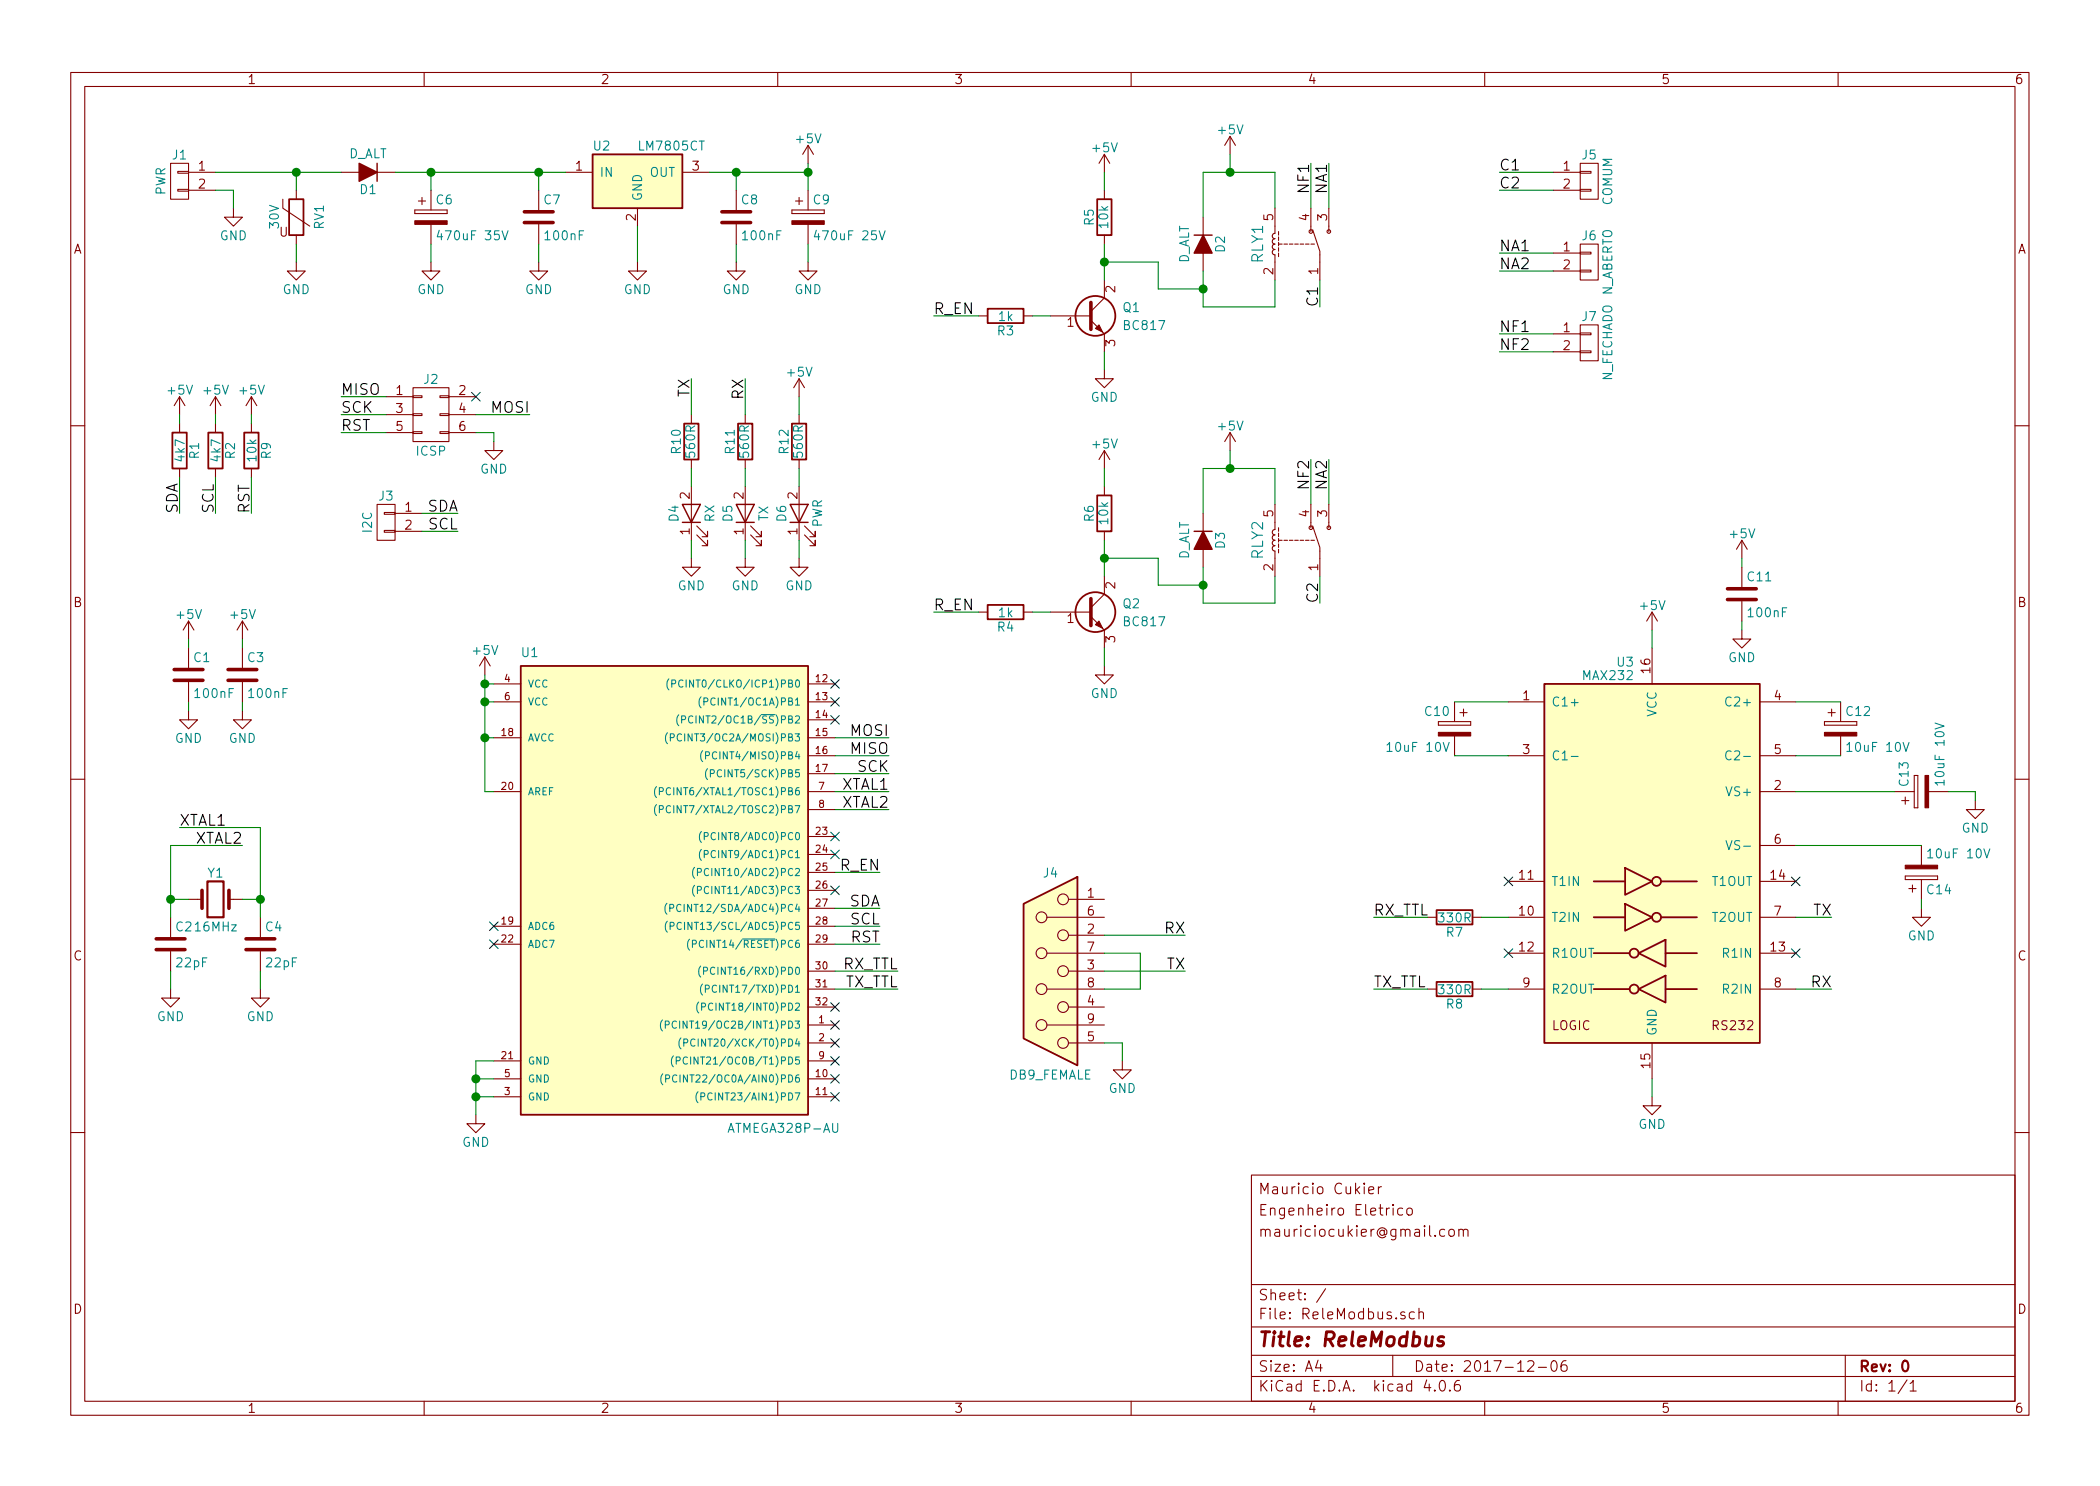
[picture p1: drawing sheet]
EESchema Schematic File Version 2
LIBS:ReleModbus-rescue
LIBS:power
LIBS:device
LIBS:transistors
LIBS:conn
LIBS:linear
LIBS:regul
LIBS:74xx
LIBS:cmos4000
LIBS:adc-dac
LIBS:memory
LIBS:xilinx
LIBS:microcontrollers
LIBS:dsp
LIBS:microchip
LIBS:analog_switches
LIBS:motorola
LIBS:texas
LIBS:intel
LIBS:audio
LIBS:interface
LIBS:digital-audio
LIBS:philips
LIBS:display
LIBS:cypress
LIBS:siliconi
LIBS:opto
LIBS:atmel
LIBS:contrib
LIBS:valves
LIBS:w_relay
LIBS:ReleModbus-cache
EELAYER 25 0
EELAYER END
$Descr A4 11693 8268
encoding utf-8
Sheet 1 1
Title "ReleModbus"
Date "2017-12-06"
Rev "0"
Comp ""
Comment1 ""
Comment2 "mauriciocukier@gmail.com"
Comment3 "Engenheiro Eletrico"
Comment4 "Mauricio Cukier"
$EndDescr
$Comp
L D_ALT-RESCUE-ReleModbus D1
U 1 1
P 2050 950
F 0 "D1" H 2050 1050 50  0000 C CNN
F 1 "D_ALT" H 2050 850 50  0000 C CNN
F 2 "w_smd_diode:do219ab" H 2050 950 50  0001 C CNN
F 3 "" H 2050 950 50  0001 C CNN
	1    2050 950 
	-1   0    0    1   
$EndComp
$Comp
L CONN_01X02 J1
U 1 1
P 1000 1000
F 0 "J1" H 1000 1150 50  0000 C CNN
F 1 "PWR" V 1100 1000 50  0000 C CNN
F 2 "w_conn_mkds:mkds_1,5-2" H 1000 1000 50  0001 C CNN
F 3 "" H 1000 1000 50  0001 C CNN
	1    1000 1000
	-1   0    0    -1  
$EndComp
$Comp
L GND #PWR01
U 1 1
P 1300 1150
F 0 "#PWR01" H 1300 900 50  0001 C CNN
F 1 "GND" H 1300 1000 50  0000 C CNN
F 2 "" H 1300 1150 50  0001 C CNN
F 3 "" H 1300 1150 50  0001 C CNN
	1    1300 1150
	1    0    0    -1  
$EndComp
$Comp
L Varistor RV1
U 1 1
P 1650 1200
F 0 "RV1" V 1775 1200 50  0000 C CNN
F 1 "30V" V 1525 1200 50  0000 C CNN
F 2 "bourns:BOURNS-MOV-14DxxxK_THRU-VARISTOR" V 1580 1200 50  0001 C CNN
F 3 "" H 1650 1200 50  0001 C CNN
	1    1650 1200
	1    0    0    -1  
$EndComp
$Comp
L GND #PWR02
U 1 1
P 1650 1450
F 0 "#PWR02" H 1650 1200 50  0001 C CNN
F 1 "GND" H 1650 1300 50  0000 C CNN
F 2 "" H 1650 1450 50  0001 C CNN
F 3 "" H 1650 1450 50  0001 C CNN
	1    1650 1450
	1    0    0    -1  
$EndComp
$Comp
L CP C6
U 1 1
P 2400 1200
F 0 "C6" H 2425 1300 50  0000 L CNN
F 1 "470uF 35V" H 2425 1100 50  0000 L CNN
F 2 "w_capacitors:CP_8x7mm" H 2438 1050 50  0001 C CNN
F 3 "" H 2400 1200 50  0001 C CNN
	1    2400 1200
	1    0    0    -1  
$EndComp
$Comp
L GND #PWR03
U 1 1
P 2400 1450
F 0 "#PWR03" H 2400 1200 50  0001 C CNN
F 1 "GND" H 2400 1300 50  0000 C CNN
F 2 "" H 2400 1450 50  0001 C CNN
F 3 "" H 2400 1450 50  0001 C CNN
	1    2400 1450
	1    0    0    -1  
$EndComp
$Comp
L LM7805CT U2
U 1 1
P 3550 1000
F 0 "U2" H 3350 1200 50  0000 C CNN
F 1 "LM7805CT" H 3550 1200 50  0000 L CNN
F 2 "w_to:to220-horiz_5770" H 3550 1100 50  0001 C CIN
F 3 "" H 3550 1000 50  0001 C CNN
	1    3550 1000
	1    0    0    -1  
$EndComp
$Comp
L GND #PWR04
U 1 1
P 3550 1450
F 0 "#PWR04" H 3550 1200 50  0001 C CNN
F 1 "GND" H 3550 1300 50  0000 C CNN
F 2 "" H 3550 1450 50  0001 C CNN
F 3 "" H 3550 1450 50  0001 C CNN
	1    3550 1450
	1    0    0    -1  
$EndComp
$Comp
L C C7
U 1 1
P 3000 1200
F 0 "C7" H 3025 1300 50  0000 L CNN
F 1 "100nF" H 3025 1100 50  0000 L CNN
F 2 "w_smd_cap:c_0805" H 3038 1050 50  0001 C CNN
F 3 "" H 3000 1200 50  0001 C CNN
	1    3000 1200
	1    0    0    -1  
$EndComp
$Comp
L GND #PWR05
U 1 1
P 3000 1450
F 0 "#PWR05" H 3000 1200 50  0001 C CNN
F 1 "GND" H 3000 1300 50  0000 C CNN
F 2 "" H 3000 1450 50  0001 C CNN
F 3 "" H 3000 1450 50  0001 C CNN
	1    3000 1450
	1    0    0    -1  
$EndComp
Wire Wire Line
	1300 1150 1300 1050
Wire Wire Line
	1300 1050 1200 1050
Wire Wire Line
	1200 950  1650 950 
Wire Wire Line
	1650 950  1900 950 
Wire Wire Line
	1650 1050 1650 950 
Connection ~ 1650 950 
Wire Wire Line
	1650 1450 1650 1350
Wire Wire Line
	2400 1450 2400 1350
Wire Wire Line
	2400 1050 2400 950 
Wire Wire Line
	2200 950  2400 950 
Wire Wire Line
	2400 950  3000 950 
Wire Wire Line
	3000 950  3150 950 
Connection ~ 2400 950 
Wire Wire Line
	3550 1450 3550 1250
Wire Wire Line
	3000 1450 3000 1350
Wire Wire Line
	3000 1050 3000 950 
Connection ~ 3000 950 
$Comp
L GND #PWR06
U 1 1
P 4100 1450
F 0 "#PWR06" H 4100 1200 50  0001 C CNN
F 1 "GND" H 4100 1300 50  0000 C CNN
F 2 "" H 4100 1450 50  0001 C CNN
F 3 "" H 4100 1450 50  0001 C CNN
	1    4100 1450
	1    0    0    -1  
$EndComp
Wire Wire Line
	4100 1450 4100 1350
Wire Wire Line
	4100 1050 4100 950 
Wire Wire Line
	3950 950  4100 950 
Wire Wire Line
	4100 950  4500 950 
$Comp
L CP C9
U 1 1
P 4500 1200
F 0 "C9" H 4525 1300 50  0000 L CNN
F 1 "470uF 25V" H 4525 1100 50  0000 L CNN
F 2 "w_capacitors:CP_6.3x11mm" H 4538 1050 50  0001 C CNN
F 3 "" H 4500 1200 50  0001 C CNN
	1    4500 1200
	1    0    0    -1  
$EndComp
$Comp
L GND #PWR07
U 1 1
P 4500 1450
F 0 "#PWR07" H 4500 1200 50  0001 C CNN
F 1 "GND" H 4500 1300 50  0000 C CNN
F 2 "" H 4500 1450 50  0001 C CNN
F 3 "" H 4500 1450 50  0001 C CNN
	1    4500 1450
	1    0    0    -1  
$EndComp
Wire Wire Line
	4500 1450 4500 1350
Wire Wire Line
	4500 900  4500 950 
Wire Wire Line
	4500 950  4500 1050
Connection ~ 4100 950 
$Comp
L +5V #PWR08
U 1 1
P 4500 900
F 0 "#PWR08" H 4500 750 50  0001 C CNN
F 1 "+5V" H 4500 1040 50  0000 C CNN
F 2 "" H 4500 900 50  0001 C CNN
F 3 "" H 4500 900 50  0001 C CNN
	1    4500 900 
	1    0    0    -1  
$EndComp
Connection ~ 4500 950 
$Comp
L ATMEGA328P-AU U1
U 1 1
P 3650 4900
F 0 "U1" H 2900 6150 50  0000 L BNN
F 1 "ATMEGA328P-AU" H 4050 3500 50  0000 L BNN
F 2 "w_smd_lqfp:lqfp32" H 3650 4900 50  0001 C CIN
F 3 "" H 3650 4900 50  0001 C CNN
	1    3650 4900
	1    0    0    -1  
$EndComp
$Comp
L +5V #PWR09
U 1 1
P 2700 3750
F 0 "#PWR09" H 2700 3600 50  0001 C CNN
F 1 "+5V" H 2700 3890 50  0000 C CNN
F 2 "" H 2700 3750 50  0001 C CNN
F 3 "" H 2700 3750 50  0001 C CNN
	1    2700 3750
	1    0    0    -1  
$EndComp
Wire Wire Line
	2700 3750 2700 3800
Wire Wire Line
	2700 3800 2700 3900
Wire Wire Line
	2700 3900 2700 4100
Wire Wire Line
	2700 4100 2700 4400
Wire Wire Line
	2750 3800 2700 3800
Connection ~ 2700 3800
Wire Wire Line
	2750 3900 2700 3900
Connection ~ 2700 3900
Wire Wire Line
	2750 4100 2700 4100
Connection ~ 2700 4100
$Comp
L GND #PWR011
U 1 1
P 1050 3950
F 0 "#PWR011" H 1050 3700 50  0001 C CNN
F 1 "GND" H 1050 3800 50  0000 C CNN
F 2 "" H 1050 3950 50  0001 C CNN
F 3 "" H 1050 3950 50  0001 C CNN
	1    1050 3950
	1    0    0    -1  
$EndComp
Wire Wire Line
	1050 3950 1050 3900
$Comp
L +5V #PWR012
U 1 1
P 1050 3550
F 0 "#PWR012" H 1050 3400 50  0001 C CNN
F 1 "+5V" H 1050 3690 50  0000 C CNN
F 2 "" H 1050 3550 50  0001 C CNN
F 3 "" H 1050 3550 50  0001 C CNN
	1    1050 3550
	1    0    0    -1  
$EndComp
Wire Wire Line
	1050 3550 1050 3600
$Comp
L GND #PWR013
U 1 1
P 1350 3950
F 0 "#PWR013" H 1350 3700 50  0001 C CNN
F 1 "GND" H 1350 3800 50  0000 C CNN
F 2 "" H 1350 3950 50  0001 C CNN
F 3 "" H 1350 3950 50  0001 C CNN
	1    1350 3950
	1    0    0    -1  
$EndComp
Wire Wire Line
	1350 3950 1350 3900
$Comp
L +5V #PWR014
U 1 1
P 1350 3550
F 0 "#PWR014" H 1350 3400 50  0001 C CNN
F 1 "+5V" H 1350 3690 50  0000 C CNN
F 2 "" H 1350 3550 50  0001 C CNN
F 3 "" H 1350 3550 50  0001 C CNN
	1    1350 3550
	1    0    0    -1  
$EndComp
Wire Wire Line
	1350 3550 1350 3600
NoConn ~ 2750 5250
NoConn ~ 2750 5150
$Comp
L GND #PWR015
U 1 1
P 2650 6200
F 0 "#PWR015" H 2650 5950 50  0001 C CNN
F 1 "GND" H 2650 6050 50  0000 C CNN
F 2 "" H 2650 6200 50  0001 C CNN
F 3 "" H 2650 6200 50  0001 C CNN
	1    2650 6200
	1    0    0    -1  
$EndComp
Wire Wire Line
	2650 5900 2650 6000
Wire Wire Line
	2650 6000 2650 6100
Wire Wire Line
	2650 6100 2650 6200
Wire Wire Line
	2650 5900 2750 5900
Wire Wire Line
	2750 6000 2650 6000
Connection ~ 2650 6000
Wire Wire Line
	2750 6100 2650 6100
Connection ~ 2650 6100
$Comp
L Crystal Y1
U 1 1
P 1200 5000
F 0 "Y1" H 1200 5150 50  0000 C CNN
F 1 "16MHz" H 1200 4850 50  0000 C CNN
F 2 "w_crystal:crystal_hc-49%2fsmd" H 1200 5000 50  0001 C CNN
F 3 "" H 1200 5000 50  0001 C CNN
	1    1200 5000
	1    0    0    -1  
$EndComp
$Comp
L C C8
U 1 1
P 4100 1200
F 0 "C8" H 4125 1300 50  0000 L CNN
F 1 "100nF" H 4125 1100 50  0000 L CNN
F 2 "w_smd_cap:c_0805" H 4138 1050 50  0001 C CNN
F 3 "" H 4100 1200 50  0001 C CNN
	1    4100 1200
	1    0    0    -1  
$EndComp
$Comp
L C C1
U 1 1
P 1050 3750
F 0 "C1" H 1075 3850 50  0000 L CNN
F 1 "100nF" H 1075 3650 50  0000 L CNN
F 2 "w_smd_cap:c_0805" H 1088 3600 50  0001 C CNN
F 3 "" H 1050 3750 50  0001 C CNN
	1    1050 3750
	1    0    0    -1  
$EndComp
$Comp
L C C3
U 1 1
P 1350 3750
F 0 "C3" H 1375 3850 50  0000 L CNN
F 1 "100nF" H 1375 3650 50  0000 L CNN
F 2 "w_smd_cap:c_0805" H 1388 3600 50  0001 C CNN
F 3 "" H 1350 3750 50  0001 C CNN
	1    1350 3750
	1    0    0    -1  
$EndComp
$Comp
L C C4
U 1 1
P 1450 5250
F 0 "C4" H 1475 5350 50  0000 L CNN
F 1 "22pF" H 1475 5150 50  0000 L CNN
F 2 "w_smd_cap:c_0805" H 1488 5100 50  0001 C CNN
F 3 "" H 1450 5250 50  0001 C CNN
	1    1450 5250
	1    0    0    -1  
$EndComp
$Comp
L C C2
U 1 1
P 950 5250
F 0 "C2" H 975 5350 50  0000 L CNN
F 1 "22pF" H 975 5150 50  0000 L CNN
F 2 "w_smd_cap:c_0805" H 988 5100 50  0001 C CNN
F 3 "" H 950 5250 50  0001 C CNN
	1    950  5250
	1    0    0    -1  
$EndComp
Wire Wire Line
	1050 5000 950  5000
Wire Wire Line
	950  4700 950  5000
Wire Wire Line
	950  5000 950  5100
Wire Wire Line
	1450 4600 1450 5000
Wire Wire Line
	1450 5000 1450 5100
Wire Wire Line
	1450 5000 1350 5000
$Comp
L GND #PWR016
U 1 1
P 1450 5500
F 0 "#PWR016" H 1450 5250 50  0001 C CNN
F 1 "GND" H 1450 5350 50  0000 C CNN
F 2 "" H 1450 5500 50  0001 C CNN
F 3 "" H 1450 5500 50  0001 C CNN
	1    1450 5500
	1    0    0    -1  
$EndComp
Wire Wire Line
	1450 5500 1450 5400
$Comp
L GND #PWR017
U 1 1
P 950 5500
F 0 "#PWR017" H 950 5250 50  0001 C CNN
F 1 "GND" H 950 5350 50  0000 C CNN
F 2 "" H 950 5500 50  0001 C CNN
F 3 "" H 950 5500 50  0001 C CNN
	1    950  5500
	1    0    0    -1  
$EndComp
Wire Wire Line
	950  5500 950  5400
Wire Wire Line
	950  4700 1350 4700
Connection ~ 950  5000
Wire Wire Line
	1450 4600 1000 4600
Connection ~ 1450 5000
Text Label 1000 4600 0    60   ~ 0
XTAL1
Text Label 1350 4700 2    60   ~ 0
XTAL2
Wire Wire Line
	4950 4400 4650 4400
Wire Wire Line
	4950 4500 4650 4500
$Comp
L CONN_02X03 J2
U 1 1
P 2400 2300
F 0 "J2" H 2400 2500 50  0000 C CNN
F 1 "ICSP" H 2400 2100 50  0000 C CNN
F 2 "w_pin_strip:pin_strip_3x2" H 2400 1100 50  0001 C CNN
F 3 "" H 2400 1100 50  0001 C CNN
	1    2400 2300
	1    0    0    -1  
$EndComp
Wire Wire Line
	1900 2200 2150 2200
Text Label 1900 2200 0    60   ~ 0
MISO
NoConn ~ 2650 2200
Wire Wire Line
	1900 2300 2150 2300
Text Label 1900 2300 0    60   ~ 0
SCK
Wire Wire Line
	2950 2300 2650 2300
Text Label 2950 2300 2    60   ~ 0
MOSI
$Comp
L GND #PWR018
U 1 1
P 2750 2450
F 0 "#PWR018" H 2750 2200 50  0001 C CNN
F 1 "GND" H 2750 2300 50  0000 C CNN
F 2 "" H 2750 2450 50  0001 C CNN
F 3 "" H 2750 2450 50  0001 C CNN
	1    2750 2450
	1    0    0    -1  
$EndComp
Wire Wire Line
	2750 2450 2750 2400
Wire Wire Line
	2750 2400 2650 2400
Wire Wire Line
	1900 2400 2150 2400
Text Label 1900 2400 0    60   ~ 0
RST
Text Label 4950 4400 2    60   ~ 0
XTAL1
Text Label 4950 4500 2    60   ~ 0
XTAL2
Wire Wire Line
	4900 5250 4650 5250
Text Label 4900 5250 2    60   ~ 0
RST
Text Label 4950 4100 2    60   ~ 0
MOSI
Wire Wire Line
	4950 4100 4650 4100
Text Label 4950 4200 2    60   ~ 0
MISO
Wire Wire Line
	4950 4200 4650 4200
Text Label 4950 4300 2    60   ~ 0
SCK
Wire Wire Line
	4950 4300 4650 4300
$Comp
L CONN_01X02 J3
U 1 1
P 2150 2900
F 0 "J3" H 2150 3050 50  0000 C CNN
F 1 "I2C" V 2250 2900 50  0000 C CNN
F 2 "w_pin_strip:pin_socket_2" H 2150 2900 50  0001 C CNN
F 3 "" H 2150 2900 50  0001 C CNN
	1    2150 2900
	-1   0    0    -1  
$EndComp
$Comp
L R R1
U 1 1
P 1000 2500
F 0 "R1" V 1080 2500 50  0000 C CNN
F 1 "4k7" V 1000 2500 50  0000 C CNN
F 2 "w_smd_resistors:r_0805" V 930 2500 50  0001 C CNN
F 3 "" H 1000 2500 50  0001 C CNN
	1    1000 2500
	1    0    0    -1  
$EndComp
$Comp
L +5V #PWR019
U 1 1
P 1000 2300
F 0 "#PWR019" H 1000 2150 50  0001 C CNN
F 1 "+5V" H 1000 2440 50  0000 C CNN
F 2 "" H 1000 2300 50  0001 C CNN
F 3 "" H 1000 2300 50  0001 C CNN
	1    1000 2300
	1    0    0    -1  
$EndComp
Wire Wire Line
	1000 2300 1000 2350
Wire Wire Line
	1000 2850 1000 2650
Text Label 1000 2850 1    60   ~ 0
SDA
$Comp
L R R2
U 1 1
P 1200 2500
F 0 "R2" V 1280 2500 50  0000 C CNN
F 1 "4k7" V 1200 2500 50  0000 C CNN
F 2 "w_smd_resistors:r_0805" V 1130 2500 50  0001 C CNN
F 3 "" H 1200 2500 50  0001 C CNN
	1    1200 2500
	1    0    0    -1  
$EndComp
$Comp
L +5V #PWR020
U 1 1
P 1200 2300
F 0 "#PWR020" H 1200 2150 50  0001 C CNN
F 1 "+5V" H 1200 2440 50  0000 C CNN
F 2 "" H 1200 2300 50  0001 C CNN
F 3 "" H 1200 2300 50  0001 C CNN
	1    1200 2300
	1    0    0    -1  
$EndComp
Wire Wire Line
	1200 2300 1200 2350
Wire Wire Line
	1200 2850 1200 2650
Text Label 1200 2850 1    60   ~ 0
SCL
Text Label 4900 5050 2    60   ~ 0
SDA
Text Label 4900 5150 2    60   ~ 0
SCL
Wire Wire Line
	4900 5150 4650 5150
Wire Wire Line
	4900 5050 4650 5050
Wire Wire Line
	4900 4850 4650 4850
Text Label 4900 4850 2    60   ~ 0
R_EN
NoConn ~ 4650 3800
NoConn ~ 4650 3900
NoConn ~ 4650 4000
NoConn ~ 4650 4650
NoConn ~ 4650 4750
NoConn ~ 4650 4950
NoConn ~ 4650 5600
NoConn ~ 4650 5700
NoConn ~ 4650 6100
NoConn ~ 4650 6000
NoConn ~ 4650 5900
NoConn ~ 4650 5800
Text Label 5000 5500 2    60   ~ 0
TX_TTL
Wire Wire Line
	5000 5500 4650 5500
Text Label 5000 5400 2    60   ~ 0
RX_TTL
Wire Wire Line
	5000 5400 4650 5400
$Comp
L R R3
U 1 1
P 5600 1750
F 0 "R3" V 5680 1750 50  0000 C CNN
F 1 "1k" V 5600 1750 50  0000 C CNN
F 2 "w_smd_resistors:r_0805" V 5530 1750 50  0001 C CNN
F 3 "" H 5600 1750 50  0001 C CNN
	1    5600 1750
	0    1    1    0   
$EndComp
Wire Wire Line
	5200 1750 5450 1750
Text Label 5200 1750 0    60   ~ 0
R_EN
$Comp
L Q_NPN_BCE Q1
U 1 1
P 6050 1750
F 0 "Q1" H 6250 1800 50  0000 L CNN
F 1 "BC817" H 6250 1700 50  0000 L CNN
F 2 "w_smd_trans:sot23" H 6250 1850 50  0001 C CNN
F 3 "" H 6050 1750 50  0001 C CNN
	1    6050 1750
	1    0    0    -1  
$EndComp
Wire Wire Line
	5850 1750 5750 1750
$Comp
L GND #PWR021
U 1 1
P 6150 2050
F 0 "#PWR021" H 6150 1800 50  0001 C CNN
F 1 "GND" H 6150 1900 50  0000 C CNN
F 2 "" H 6150 2050 50  0001 C CNN
F 3 "" H 6150 2050 50  0001 C CNN
	1    6150 2050
	1    0    0    -1  
$EndComp
Wire Wire Line
	6150 2050 6150 1950
$Comp
L R R5
U 1 1
P 6150 1200
F 0 "R5" V 6230 1200 50  0000 C CNN
F 1 "10k" V 6150 1200 50  0000 C CNN
F 2 "w_smd_resistors:r_0805" V 6080 1200 50  0001 C CNN
F 3 "" H 6150 1200 50  0001 C CNN
	1    6150 1200
	-1   0    0    1   
$EndComp
Wire Wire Line
	6150 1350 6150 1450
Wire Wire Line
	6150 1450 6150 1550
$Comp
L +5V #PWR022
U 1 1
P 6150 950
F 0 "#PWR022" H 6150 800 50  0001 C CNN
F 1 "+5V" H 6150 1090 50  0000 C CNN
F 2 "" H 6150 950 50  0001 C CNN
F 3 "" H 6150 950 50  0001 C CNN
	1    6150 950 
	1    0    0    -1  
$EndComp
Wire Wire Line
	6150 1050 6150 950 
Wire Wire Line
	2550 2850 2350 2850
Wire Wire Line
	2550 2950 2350 2950
Text Label 2550 2850 2    60   ~ 0
SDA
Text Label 2550 2950 2    60   ~ 0
SCL
$Comp
L D_ALT-RESCUE-ReleModbus D2
U 1 1
P 6700 1350
F 0 "D2" H 6700 1450 50  0000 C CNN
F 1 "D_ALT" H 6700 1250 50  0000 C CNN
F 2 "w_smd_diode:do219ab" H 6700 1350 50  0001 C CNN
F 3 "" H 6700 1350 50  0001 C CNN
	1    6700 1350
	0    1    1    0   
$EndComp
Wire Wire Line
	6700 1200 6700 950 
Wire Wire Line
	6700 950  6850 950 
Wire Wire Line
	6850 950  7100 950 
Wire Wire Line
	7100 950  7100 1150
Wire Wire Line
	6700 1500 6700 1600
Wire Wire Line
	6700 1600 6700 1700
Wire Wire Line
	6700 1700 7100 1700
Wire Wire Line
	7100 1700 7100 1550
Wire Wire Line
	6150 1450 6450 1450
Wire Wire Line
	6450 1450 6450 1600
Wire Wire Line
	6450 1600 6700 1600
Connection ~ 6700 1600
Connection ~ 6150 1450
$Comp
L +5V #PWR023
U 1 1
P 6850 850
F 0 "#PWR023" H 6850 700 50  0001 C CNN
F 1 "+5V" H 6850 990 50  0000 C CNN
F 2 "" H 6850 850 50  0001 C CNN
F 3 "" H 6850 850 50  0001 C CNN
	1    6850 850 
	1    0    0    -1  
$EndComp
Wire Wire Line
	6850 850  6850 950 
Connection ~ 6850 950 
$Comp
L R R4
U 1 1
P 5600 3400
F 0 "R4" V 5680 3400 50  0000 C CNN
F 1 "1k" V 5600 3400 50  0000 C CNN
F 2 "w_smd_resistors:r_0805" V 5530 3400 50  0001 C CNN
F 3 "" H 5600 3400 50  0001 C CNN
	1    5600 3400
	0    1    1    0   
$EndComp
Wire Wire Line
	5200 3400 5450 3400
Text Label 5200 3400 0    60   ~ 0
R_EN
$Comp
L Q_NPN_BCE Q2
U 1 1
P 6050 3400
F 0 "Q2" H 6250 3450 50  0000 L CNN
F 1 "BC817" H 6250 3350 50  0000 L CNN
F 2 "w_smd_trans:sot23" H 6250 3500 50  0001 C CNN
F 3 "" H 6050 3400 50  0001 C CNN
	1    6050 3400
	1    0    0    -1  
$EndComp
Wire Wire Line
	5850 3400 5750 3400
$Comp
L GND #PWR024
U 1 1
P 6150 3700
F 0 "#PWR024" H 6150 3450 50  0001 C CNN
F 1 "GND" H 6150 3550 50  0000 C CNN
F 2 "" H 6150 3700 50  0001 C CNN
F 3 "" H 6150 3700 50  0001 C CNN
	1    6150 3700
	1    0    0    -1  
$EndComp
Wire Wire Line
	6150 3700 6150 3600
$Comp
L R R6
U 1 1
P 6150 2850
F 0 "R6" V 6230 2850 50  0000 C CNN
F 1 "10k" V 6150 2850 50  0000 C CNN
F 2 "w_smd_resistors:r_0805" V 6080 2850 50  0001 C CNN
F 3 "" H 6150 2850 50  0001 C CNN
	1    6150 2850
	-1   0    0    1   
$EndComp
Wire Wire Line
	6150 3000 6150 3100
Wire Wire Line
	6150 3100 6150 3200
$Comp
L +5V #PWR025
U 1 1
P 6150 2600
F 0 "#PWR025" H 6150 2450 50  0001 C CNN
F 1 "+5V" H 6150 2740 50  0000 C CNN
F 2 "" H 6150 2600 50  0001 C CNN
F 3 "" H 6150 2600 50  0001 C CNN
	1    6150 2600
	1    0    0    -1  
$EndComp
Wire Wire Line
	6150 2700 6150 2600
$Comp
L D_ALT-RESCUE-ReleModbus D3
U 1 1
P 6700 3000
F 0 "D3" H 6700 3100 50  0000 C CNN
F 1 "D_ALT" H 6700 2900 50  0000 C CNN
F 2 "w_smd_diode:do219ab" H 6700 3000 50  0001 C CNN
F 3 "" H 6700 3000 50  0001 C CNN
	1    6700 3000
	0    1    1    0   
$EndComp
Wire Wire Line
	6700 2850 6700 2600
Wire Wire Line
	6700 2600 6850 2600
Wire Wire Line
	6850 2600 7100 2600
Wire Wire Line
	7100 2600 7100 2800
Wire Wire Line
	6700 3150 6700 3250
Wire Wire Line
	6700 3250 6700 3350
Wire Wire Line
	6700 3350 7100 3350
Wire Wire Line
	7100 3350 7100 3200
Wire Wire Line
	6150 3100 6450 3100
Wire Wire Line
	6450 3100 6450 3250
Wire Wire Line
	6450 3250 6700 3250
Connection ~ 6700 3250
Connection ~ 6150 3100
$Comp
L +5V #PWR026
U 1 1
P 6850 2500
F 0 "#PWR026" H 6850 2350 50  0001 C CNN
F 1 "+5V" H 6850 2640 50  0000 C CNN
F 2 "" H 6850 2500 50  0001 C CNN
F 3 "" H 6850 2500 50  0001 C CNN
	1    6850 2500
	1    0    0    -1  
$EndComp
Wire Wire Line
	6850 2500 6850 2600
Connection ~ 6850 2600
$Comp
L CONN_01X02 J5
U 1 1
P 8850 1000
F 0 "J5" H 8850 1150 50  0000 C CNN
F 1 "COMUM" V 8950 1000 50  0000 C CNN
F 2 "w_conn_mkds:mkds_1,5-2" H 8850 1000 50  0001 C CNN
F 3 "" H 8850 1000 50  0001 C CNN
	1    8850 1000
	1    0    0    -1  
$EndComp
Wire Wire Line
	8350 950  8650 950 
Wire Wire Line
	8350 1050 8650 1050
Text Label 8350 950  0    60   ~ 0
C1
Text Label 8350 1050 0    60   ~ 0
C2
$Comp
L CONN_01X02 J6
U 1 1
P 8850 1450
F 0 "J6" H 8850 1600 50  0000 C CNN
F 1 "N_ABERTO" V 8950 1450 50  0000 C CNN
F 2 "w_conn_mkds:mkds_1,5-2" H 8850 1450 50  0001 C CNN
F 3 "" H 8850 1450 50  0001 C CNN
	1    8850 1450
	1    0    0    -1  
$EndComp
Wire Wire Line
	8350 1400 8650 1400
Wire Wire Line
	8350 1500 8650 1500
Text Label 8350 1400 0    60   ~ 0
NA1
Text Label 8350 1500 0    60   ~ 0
NA2
$Comp
L CONN_01X02 J7
U 1 1
P 8850 1900
F 0 "J7" H 8850 2050 50  0000 C CNN
F 1 "N_FECHADO" V 8950 1900 50  0000 C CNN
F 2 "w_conn_mkds:mkds_1,5-2" H 8850 1900 50  0001 C CNN
F 3 "" H 8850 1900 50  0001 C CNN
	1    8850 1900
	1    0    0    -1  
$EndComp
Wire Wire Line
	8350 1850 8650 1850
Wire Wire Line
	8350 1950 8650 1950
Text Label 8350 1850 0    60   ~ 0
NF1
Text Label 8350 1950 0    60   ~ 0
NF2
Text Label 7350 1700 1    60   ~ 0
C1
Wire Wire Line
	7350 1700 7350 1550
Text Label 7400 900  3    60   ~ 0
NA1
Wire Wire Line
	7400 900  7400 1150
Text Label 7300 900  3    60   ~ 0
NF1
Wire Wire Line
	7300 900  7300 1150
Text Label 7350 3350 1    60   ~ 0
C2
Wire Wire Line
	7350 3350 7350 3200
Wire Wire Line
	7300 2550 7300 2800
Text Label 7300 2550 3    60   ~ 0
NF2
Text Label 7400 2550 3    60   ~ 0
NA2
Wire Wire Line
	7400 2550 7400 2800
$Comp
L MAX232 U3
U 1 1
P 9200 4800
F 0 "U3" H 9100 5925 50  0000 R CNN
F 1 "MAX232" H 9100 5850 50  0000 R CNN
F 2 "w_smd_dil:so-16" H 9250 3750 50  0001 L CNN
F 3 "" H 9200 4900 50  0001 C CNN
	1    9200 4800
	1    0    0    -1  
$EndComp
$Comp
L CP C10
U 1 1
P 8100 4050
F 0 "C10" H 8125 4150 50  0000 L CNN
F 1 "10uF 10V" H 8125 3950 50  0000 L CNN
F 2 "w_capacitors:CP_4x5mm" H 8138 3900 50  0001 C CNN
F 3 "" H 8100 4050 50  0001 C CNN
	1    8100 4050
	-1   0    0    -1  
$EndComp
Wire Wire Line
	8100 4200 8400 4200
Wire Wire Line
	8400 3900 8100 3900
$Comp
L CP C12
U 1 1
P 10250 4050
F 0 "C12" H 10275 4150 50  0000 L CNN
F 1 "10uF 10V" H 10275 3950 50  0000 L CNN
F 2 "w_capacitors:CP_4x5mm" H 10288 3900 50  0001 C CNN
F 3 "" H 10250 4050 50  0001 C CNN
	1    10250 4050
	1    0    0    -1  
$EndComp
Wire Wire Line
	10250 4200 10000 4200
Wire Wire Line
	10250 3900 10000 3900
$Comp
L CP C13
U 1 1
P 10700 4400
F 0 "C13" H 10725 4500 50  0000 L CNN
F 1 "10uF 10V" H 10725 4300 50  0000 L CNN
F 2 "w_capacitors:CP_4x5mm" H 10738 4250 50  0001 C CNN
F 3 "" H 10700 4400 50  0001 C CNN
	1    10700 4400
	0    -1   -1   0   
$EndComp
$Comp
L GND #PWR027
U 1 1
P 11000 4450
F 0 "#PWR027" H 11000 4200 50  0001 C CNN
F 1 "GND" H 11000 4300 50  0000 C CNN
F 2 "" H 11000 4450 50  0001 C CNN
F 3 "" H 11000 4450 50  0001 C CNN
	1    11000 4450
	1    0    0    -1  
$EndComp
$Comp
L CP C14
U 1 1
P 10700 4850
F 0 "C14" H 10725 4950 50  0000 L CNN
F 1 "10uF 10V" H 10725 4750 50  0000 L CNN
F 2 "w_capacitors:CP_4x5mm" H 10738 4700 50  0001 C CNN
F 3 "" H 10700 4850 50  0001 C CNN
	1    10700 4850
	1    0    0    1   
$EndComp
$Comp
L GND #PWR028
U 1 1
P 10700 5050
F 0 "#PWR028" H 10700 4800 50  0001 C CNN
F 1 "GND" H 10700 4900 50  0000 C CNN
F 2 "" H 10700 5050 50  0001 C CNN
F 3 "" H 10700 5050 50  0001 C CNN
	1    10700 5050
	1    0    0    -1  
$EndComp
Wire Wire Line
	10550 4400 10000 4400
Wire Wire Line
	11000 4450 11000 4400
Wire Wire Line
	11000 4400 10850 4400
Wire Wire Line
	10700 5050 10700 5000
Wire Wire Line
	10700 4700 10000 4700
$Comp
L GND #PWR029
U 1 1
P 9700 3500
F 0 "#PWR029" H 9700 3250 50  0001 C CNN
F 1 "GND" H 9700 3350 50  0000 C CNN
F 2 "" H 9700 3500 50  0001 C CNN
F 3 "" H 9700 3500 50  0001 C CNN
	1    9700 3500
	1    0    0    -1  
$EndComp
Wire Wire Line
	9700 3500 9700 3450
$Comp
L +5V #PWR030
U 1 1
P 9700 3100
F 0 "#PWR030" H 9700 2950 50  0001 C CNN
F 1 "+5V" H 9700 3240 50  0000 C CNN
F 2 "" H 9700 3100 50  0001 C CNN
F 3 "" H 9700 3100 50  0001 C CNN
	1    9700 3100
	1    0    0    -1  
$EndComp
Wire Wire Line
	9700 3100 9700 3150
$Comp
L C C11
U 1 1
P 9700 3300
F 0 "C11" H 9725 3400 50  0000 L CNN
F 1 "100nF" H 9725 3200 50  0000 L CNN
F 2 "w_smd_cap:c_0805" H 9738 3150 50  0001 C CNN
F 3 "" H 9700 3300 50  0001 C CNN
	1    9700 3300
	1    0    0    -1  
$EndComp
$Comp
L +5V #PWR031
U 1 1
P 9200 3500
F 0 "#PWR031" H 9200 3350 50  0001 C CNN
F 1 "+5V" H 9200 3640 50  0000 C CNN
F 2 "" H 9200 3500 50  0001 C CNN
F 3 "" H 9200 3500 50  0001 C CNN
	1    9200 3500
	1    0    0    -1  
$EndComp
Wire Wire Line
	9200 3500 9200 3600
$Comp
L DB9_FEMALE J4
U 1 1
P 5850 5400
F 0 "J4" H 5850 5950 50  0000 C CNN
F 1 "DB9_FEMALE" H 5850 4825 50  0000 C CNN
F 2 "w_conn_d-sub:DB_9F" H 5850 5400 50  0001 C CNN
F 3 "" H 5850 5400 50  0001 C CNN
	1    5850 5400
	-1   0    0    -1  
$EndComp
Wire Wire Line
	6150 5300 6350 5300
Wire Wire Line
	6350 5300 6350 5500
Wire Wire Line
	6350 5500 6150 5500
Wire Wire Line
	6600 5400 6150 5400
Text Label 6600 5400 2    60   ~ 0
TX
Text Label 6600 5200 2    60   ~ 0
RX
Wire Wire Line
	6600 5200 6150 5200
$Comp
L GND #PWR032
U 1 1
P 9200 6100
F 0 "#PWR032" H 9200 5850 50  0001 C CNN
F 1 "GND" H 9200 5950 50  0000 C CNN
F 2 "" H 9200 6100 50  0001 C CNN
F 3 "" H 9200 6100 50  0001 C CNN
	1    9200 6100
	1    0    0    -1  
$EndComp
Wire Wire Line
	9200 6100 9200 6000
$Comp
L GND #PWR033
U 1 1
P 6250 5900
F 0 "#PWR033" H 6250 5650 50  0001 C CNN
F 1 "GND" H 6250 5750 50  0000 C CNN
F 2 "" H 6250 5900 50  0001 C CNN
F 3 "" H 6250 5900 50  0001 C CNN
	1    6250 5900
	1    0    0    -1  
$EndComp
Wire Wire Line
	6250 5900 6250 5800
Wire Wire Line
	6250 5800 6150 5800
Wire Wire Line
	10200 5100 10000 5100
Text Label 10200 5100 2    60   ~ 0
TX
Text Label 10200 5500 2    60   ~ 0
RX
Wire Wire Line
	10200 5500 10000 5500
NoConn ~ 10000 5300
NoConn ~ 10000 4900
NoConn ~ 8400 4900
NoConn ~ 8400 5300
$Comp
L R R7
U 1 1
P 8100 5100
F 0 "R7" V 8180 5100 50  0000 C CNN
F 1 "330R" V 8100 5100 50  0000 C CNN
F 2 "w_smd_resistors:r_0805" V 8030 5100 50  0001 C CNN
F 3 "" H 8100 5100 50  0001 C CNN
	1    8100 5100
	0    1    1    0   
$EndComp
Wire Wire Line
	8400 5100 8250 5100
$Comp
L R R8
U 1 1
P 8100 5500
F 0 "R8" V 8180 5500 50  0000 C CNN
F 1 "330R" V 8100 5500 50  0000 C CNN
F 2 "w_smd_resistors:r_0805" V 8030 5500 50  0001 C CNN
F 3 "" H 8100 5500 50  0001 C CNN
	1    8100 5500
	0    1    1    0   
$EndComp
Wire Wire Line
	8250 5500 8400 5500
Wire Wire Line
	7650 5100 7950 5100
Wire Wire Line
	7650 5500 7950 5500
Text Label 7650 5100 0    60   ~ 0
RX_TTL
Text Label 7650 5500 0    60   ~ 0
TX_TTL
$Comp
L RELAY_HJR-3FF_Z RLY1
U 1 1
P 7250 1350
F 0 "RLY1" H 7250 1600 60  0000 C CNN
F 1 "RELAY_HJR-3FF_Z" H 7250 1115 60  0001 C CNN
F 2 "w_relay:relay_hjr-3ff_z" H 7250 1350 60  0001 C CNN
F 3 "" H 7250 1350 60  0000 C CNN
	1    7250 1350
	0    -1   -1   0   
$EndComp
$Comp
L RELAY_HJR-3FF_Z RLY2
U 1 1
P 7250 3000
F 0 "RLY2" H 7250 3250 60  0000 C CNN
F 1 "RELAY_HJR-3FF_Z" H 7250 2765 60  0001 C CNN
F 2 "w_relay:relay_hjr-3ff_z" H 7250 3000 60  0001 C CNN
F 3 "" H 7250 3000 60  0000 C CNN
	1    7250 3000
	0    -1   -1   0   
$EndComp
$Comp
L R R9
U 1 1
P 1400 2500
F 0 "R9" V 1480 2500 50  0000 C CNN
F 1 "10k" V 1400 2500 50  0000 C CNN
F 2 "w_smd_resistors:r_0805" V 1330 2500 50  0001 C CNN
F 3 "" H 1400 2500 50  0001 C CNN
	1    1400 2500
	1    0    0    1   
$EndComp
$Comp
L +5V #PWR034
U 1 1
P 1400 2300
F 0 "#PWR034" H 1400 2150 50  0001 C CNN
F 1 "+5V" H 1400 2440 50  0000 C CNN
F 2 "" H 1400 2300 50  0001 C CNN
F 3 "" H 1400 2300 50  0001 C CNN
	1    1400 2300
	1    0    0    -1  
$EndComp
Wire Wire Line
	1400 2350 1400 2300
Wire Wire Line
	1400 2850 1400 2650
Text Label 1400 2850 1    60   ~ 0
RST
$Comp
L LED D4
U 1 1
P 3850 2850
F 0 "D4" H 3850 2950 50  0000 C CNN
F 1 "RX" H 3850 2750 50  0000 C CNN
F 2 "w_smd_leds:Led_0805" H 3850 2850 50  0001 C CNN
F 3 "" H 3850 2850 50  0001 C CNN
	1    3850 2850
	0    -1   -1   0   
$EndComp
$Comp
L GND #PWR035
U 1 1
P 3850 3100
F 0 "#PWR035" H 3850 2850 50  0001 C CNN
F 1 "GND" H 3850 2950 50  0000 C CNN
F 2 "" H 3850 3100 50  0001 C CNN
F 3 "" H 3850 3100 50  0001 C CNN
	1    3850 3100
	1    0    0    -1  
$EndComp
Wire Wire Line
	3850 3100 3850 3000
$Comp
L R R10
U 1 1
P 3850 2450
F 0 "R10" V 3930 2450 50  0000 C CNN
F 1 "560R" V 3850 2450 50  0000 C CNN
F 2 "w_smd_resistors:r_0805" V 3780 2450 50  0001 C CNN
F 3 "" H 3850 2450 50  0001 C CNN
	1    3850 2450
	-1   0    0    1   
$EndComp
Wire Wire Line
	3850 2700 3850 2600
Wire Wire Line
	3850 2100 3850 2300
Text Label 3850 2100 3    60   ~ 0
TX
$Comp
L LED D5
U 1 1
P 4150 2850
F 0 "D5" H 4150 2950 50  0000 C CNN
F 1 "TX" H 4150 2750 50  0000 C CNN
F 2 "w_smd_leds:Led_0805" H 4150 2850 50  0001 C CNN
F 3 "" H 4150 2850 50  0001 C CNN
	1    4150 2850
	0    -1   -1   0   
$EndComp
$Comp
L GND #PWR036
U 1 1
P 4150 3100
F 0 "#PWR036" H 4150 2850 50  0001 C CNN
F 1 "GND" H 4150 2950 50  0000 C CNN
F 2 "" H 4150 3100 50  0001 C CNN
F 3 "" H 4150 3100 50  0001 C CNN
	1    4150 3100
	1    0    0    -1  
$EndComp
Wire Wire Line
	4150 3100 4150 3000
$Comp
L R R11
U 1 1
P 4150 2450
F 0 "R11" V 4230 2450 50  0000 C CNN
F 1 "560R" V 4150 2450 50  0000 C CNN
F 2 "w_smd_resistors:r_0805" V 4080 2450 50  0001 C CNN
F 3 "" H 4150 2450 50  0001 C CNN
	1    4150 2450
	-1   0    0    1   
$EndComp
Wire Wire Line
	4150 2700 4150 2600
Wire Wire Line
	4150 2100 4150 2300
Text Label 4150 2100 3    60   ~ 0
RX
$Comp
L LED D6
U 1 1
P 4450 2850
F 0 "D6" H 4450 2950 50  0000 C CNN
F 1 "PWR" H 4450 2750 50  0000 C CNN
F 2 "w_smd_leds:Led_0805" H 4450 2850 50  0001 C CNN
F 3 "" H 4450 2850 50  0001 C CNN
	1    4450 2850
	0    -1   -1   0   
$EndComp
$Comp
L GND #PWR037
U 1 1
P 4450 3100
F 0 "#PWR037" H 4450 2850 50  0001 C CNN
F 1 "GND" H 4450 2950 50  0000 C CNN
F 2 "" H 4450 3100 50  0001 C CNN
F 3 "" H 4450 3100 50  0001 C CNN
	1    4450 3100
	1    0    0    -1  
$EndComp
Wire Wire Line
	4450 3100 4450 3000
$Comp
L R R12
U 1 1
P 4450 2450
F 0 "R12" V 4530 2450 50  0000 C CNN
F 1 "560R" V 4450 2450 50  0000 C CNN
F 2 "w_smd_resistors:r_0805" V 4380 2450 50  0001 C CNN
F 3 "" H 4450 2450 50  0001 C CNN
	1    4450 2450
	-1   0    0    1   
$EndComp
Wire Wire Line
	4450 2700 4450 2600
$Comp
L +5V #PWR038
U 1 1
P 4450 2200
F 0 "#PWR038" H 4450 2050 50  0001 C CNN
F 1 "+5V" H 4450 2340 50  0000 C CNN
F 2 "" H 4450 2200 50  0001 C CNN
F 3 "" H 4450 2200 50  0001 C CNN
	1    4450 2200
	1    0    0    -1  
$EndComp
Wire Wire Line
	4450 2200 4450 2300
Wire Wire Line
	2700 4400 2750 4400
$EndSCHEMATC
